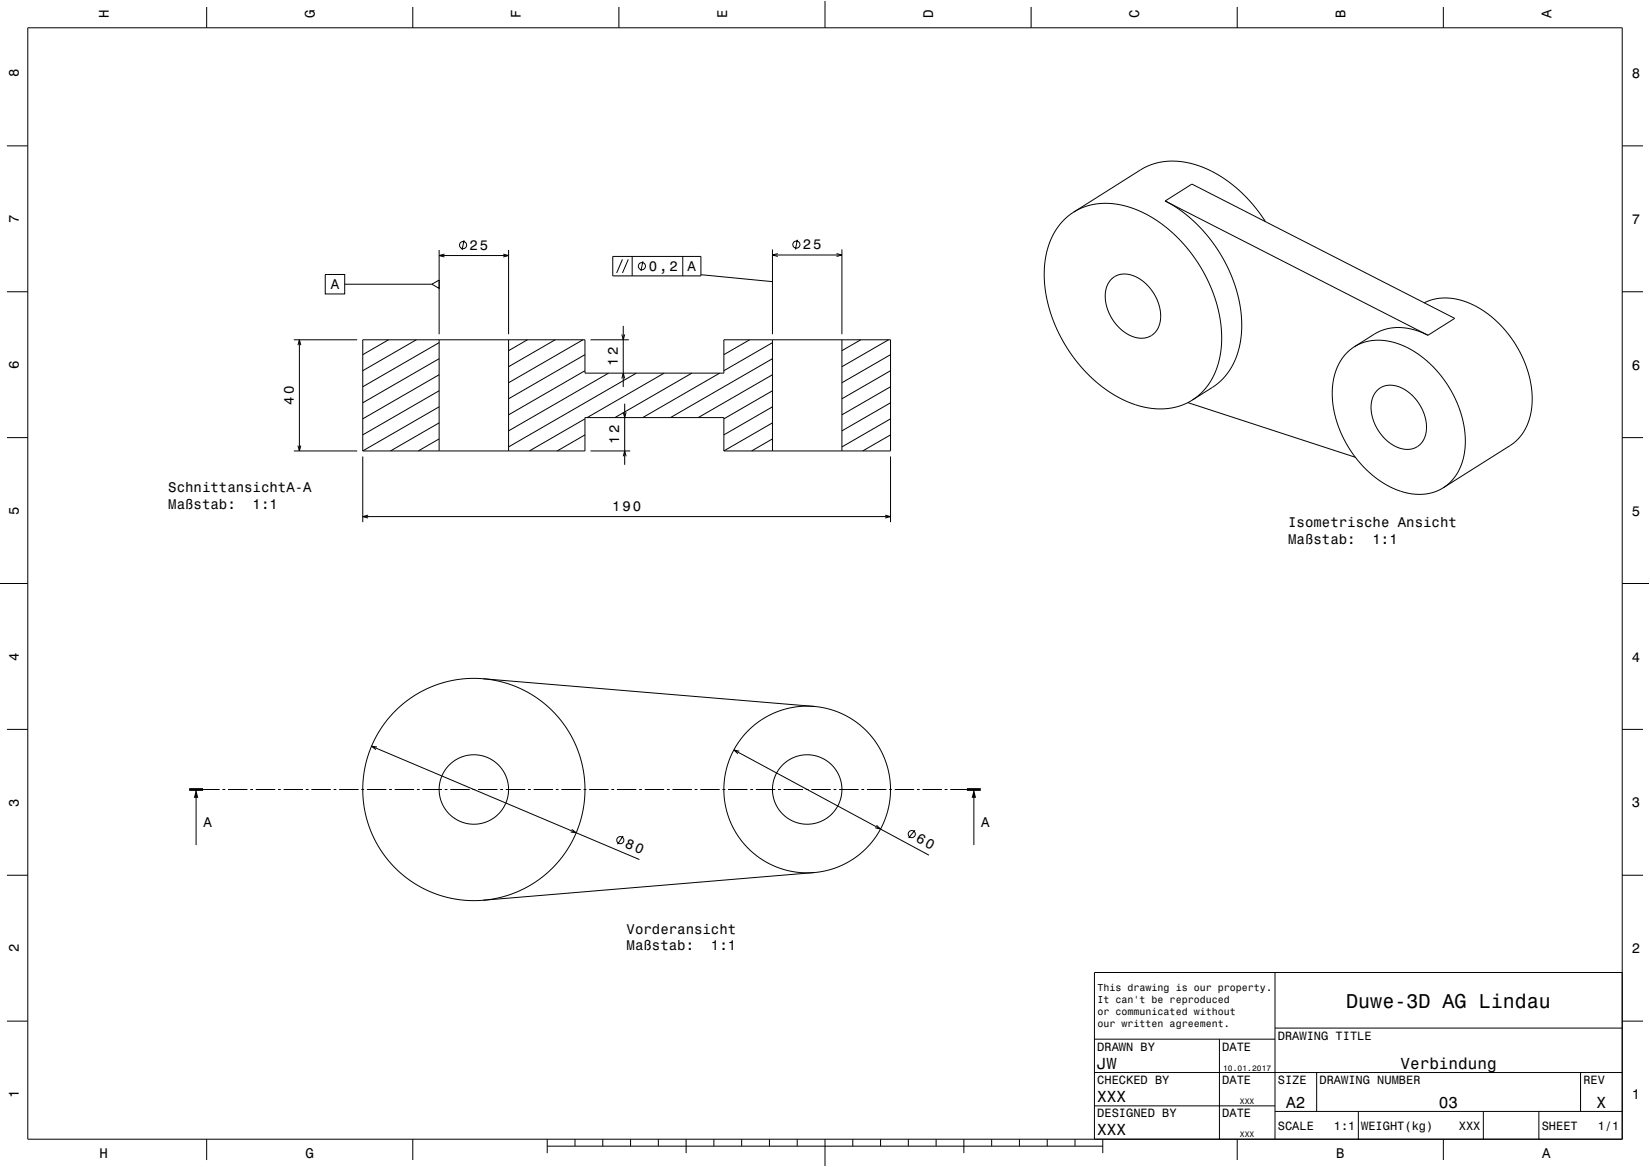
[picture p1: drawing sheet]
<svg xmlns="http://www.w3.org/2000/svg" width="594mm" height="420mm" viewBox="0 0 594 420" stroke-linecap="round" stroke-linejoin="round" font-family="sans-serif">
<g fill="none" stroke="#000" stroke-width=".36">
<path d="M10 10h574v400h-574zM74.4 2.5v7.5M148.6 2.5v7.5M222.8 2.5v7.5M297 0v10M371.2 2.5v7.5M445.4 2.5v7.5M519.6 2.5v7.5M2.5 52.5h7.5M584 52.5h7.5M386.5 76.4l25.6-16.1 2.6-1.1 2.6-.8 3.1-.4h2.9l4.3 .6 4.5 1.3 4.7 2 4.1 2.5 4.1 3.1 4 3.9 3.6 4.1 3 4.3M386.5 76.4l2.6-1.4 2.5-.9 2.8-.7 3-.2 6.2 .6 6.4 2 6.1 3.3 5.9 4.6 5.4 5.7 4.4 6.1 3.6 6.8 2.7 7.3 1.4 7.1 .2 7.1-.9 6.4-2.1 5.5-1.5 2.5-1.8 2.3-1.9 1.8-2.3 1.7"/>
<path d="M386.5 76.4l-2.4 1.7-1.8 1.8-1.8 2.2-1.4 2.4-2.1 5.6-1 6.4 .2 7.1 1.4 7.1 2.7 7.4 3.6 6.8 4.9 6.6 5.1 5.3 6 4.6 6.3 3.3 3.2 1.2 3.4 .8 6 .5 2.7-.3 2.8-.7 2.7-1 2.2-1.2M419.5 72.3l4.9 3 4.7 3.7 4.4 4.5 4 5.1 3.3 5.3 2.7 5.8 1.9 5.8 1.3 6.2 .3 5.6-.3 4.9-1.2 5-1.8 4.4-2.3 3.4-2.6 2.7-9.6 6.3M419.5 72.3l9.6-6 94.6 48.3-9.6 6.1M419.5 72.3l94.6 48.4M117.1 98.8h7v7h-7zM158.1 90v30.3M158.1 92h25M160 91.5l-1.9 .5 1.9 .5M167.1 86.5l-.7 3.5M181.2 91.5l1.9 .5-1.9 .5M183.1 90v30.3M220.6 92.3h31.7v7h-31.7z"/>
<path d="M224.1 93.3l-2.1 4.9M226.2 93.3l-2.1 4.9M227.6 92.3v7M231.4 94l-.7 3.5M245.8 92.3v7M252.3 98.9l25.8 2.5M278.1 89.8v30.5M278.1 91.8h25M280 91.3l-1.9 .5 1.9 .5M287.1 86.3l-.7 3.5M301.2 91.3l1.9 .5-1.9 .5M303.1 89.8v30.5"/>
<path d="M2.5 105h7.5M124.1 102.3h31.4M155.5 102.3l2.6-1.5v3zM224.4 117.3v22M400.1 100.5l1.5-1.1 1.5-.6 1.9-.2 2.1 .3 2 .8 2.1 1.3 1.8 1.6 1.8 2.1 2.2 4.4 .6 2.3 .2 2.3-.1 1.9-.6 2-.9 1.6-1.4 1.3-1.5 .9-1.8 .3-1.7-.1-1.8-.4-3.7-2.1-3.2-3.3-2.3-4.2-.9-4.1v-2.2l.4-1.8 .7-1.6zM512.7 109l2.8-1.1 2.9-.6h3l2.9 .4 3.2 .9 3 1.2 3.3 1.9 3 2.2 5.2 5.1 2.3 3 2.2 3.6 1.8 3.5 1.5 3.9 1 3.7 .6 3.9 .1 5.1-.8 4.8-1.7 4.1-2.2 3.1-3 2.6-24.2 15.2M584 105h7.5M105.8 122.3h22.8M107.3 124.2l.5-1.9 .5 1.9M107.8 122.3v40M139.9 122.3l-9.3 5.3M149.9 122.3l-19.3 11.1"/>
<path d="M158.1 134.9l-27.5 15.8M158.1 129.1l-27.5 15.9M158.1 123.3l-27.5 15.9M158.1 122.3v40M183.1 122.3v40M189.9 122.3l-6.8 3.9M199.9 122.3l-16.8 9.7M209.9 122.3l-26.8 15.5M210.6 133.4l-27.5 15.9M210.6 127.6l-27.5 15.9M212.6 122.3h13.8M219.1 134.3l-36 20.8"/>
<path d="M223.9 136.2l.5-1.9 .5 1.9M223.9 120.4l.5 1.9 .5-1.9M229.1 134.3l-46 26.5M239.1 134.3l-27.7 16M249.1 134.3l-27.7 16M259.1 134.3l-27.7 16M269.9 122.3l-9.3 5.3M278.1 134.9l-26.7 15.4M278.1 129.1l-36.7 21.2M278.1 123.3l-17.5 10.1M278.1 122.3v40M303.1 122.3v40"/>
<path d="M309.9 122.3l-6.8 3.9M319.9 122.3l-16.8 9.7M320.6 139.2l-17.5 10.1M320.6 133.4l-17.5 10.1M320.6 127.6l-17.5 10.2M487.5 124.8l-3.2 2.8-2.3 3.4-1.6 4.2-.8 5 .2 5.1 1.1 5.3 2 5.5 2.8 5.2 3.5 4.9 3.7 3.8 4.5 3.5 4.9 2.6 4.5 1.4 4.7 .4 4.3-.7 3.8-1.7M487.5 124.8l3.8-1.7 4.1-.7 4.5 .4 4.8 1.4 4.8 2.6 4.5 3.4 3.9 4 3.5 4.8 2.8 5.1 2 5.5 1.1 5.5 .2 5.3-.8 4.8-1.5 4.1-2.5 3.6-3.1 2.6M514.1 120.7l-3.4-1.5-3.6-1-3.3-.3-3.2 .2-2.3 .5-2.3 .9-8.5 5.3M2.5 157.5h7.5M158.1 158l-7.5 4.3M158.1 152.2l-17.5 10.1M158.1 146.4l-27.5 15.9"/>
<path d="M158.1 140.6l-27.5 15.9M210.6 156.5l-10 5.8M210.6 150.7l-20 11.6M224.4 148.4l.5 1.9 .5-1.9M224.9 145.3v22M278.1 158l-7.5 4.3M278.1 152.2l-17.5 10.1M278.1 146.4l-17.5 10.1M278.1 140.6l-17.5 10.1M320.6 156.5l-10 5.8M320.6 150.7l-17.5 10.1M320.6 145l-17.5 10.1"/>
<path d="M427.6 144.9l60.3 19.7M495.8 140.5l1.4-1.1 1.6-.6 1.9-.2 2.1 .4 2.2 .8 1.7 1.1 3.5 3.4 1.3 2.1 1.2 2.5 .6 2.3 .2 2.3-.1 2.2-.5 1.7-.9 1.6-1.3 1.5-1.4 .7-1.6 .5h-1.9l-1.7-.4-3.8-1.9-3.2-3.2-2.4-4.1-1.1-4.4v-2.2l.4-2 .8-1.7zM584 157.5h7.5M105.8 162.3h22.8M107.3 160.4l.5 1.9 .5-1.9M130.6 162.3h80v-12h50v12M130.6 162.3v-40h80v12h50v-12h60v40h-60M130.6 164.3v23.6M212.6 162.3h14.3M224.4 164.2l.5-1.9 .5 1.9M320.6 164.3v23.6M130.6 185.9h190"/>
<path d="M132.5 185.4l-1.9 .5 1.9 .5M318.7 185.4l1.9 .5-1.9 .5M0 210h10M584 210h10M173.9 244.3l119.2 9.9M2.5 262.5h7.5M133.7 268.6l96.5 40.7M135.7 268.8l-2-.2 1.6 1.2M264.2 269.9l70.2 37.9M266.1 270.4l-1.9-.5 1.4 1.4M584 262.5h7.5M70.6 284.1v20"/>
<path d="M73.1 284.1h6M80.1 284.1h1M82.1 284.1h7M90.1 284.1h1M92.1 284.1h7M100.1 284.1h1M102.1 284.1h7M110.1 284.1h1M112.1 284.1h7M120.1 284.1h1M122.1 284.1h7M130.1 284.1h1"/>
<path d="M132.1 284.1h7M140.1 284.1h1M142.1 284.1h7M150.1 284.1h1M152.1 284.1h7M160.1 284.1h1M162.1 284.1h7M170.1 284.1h1M172.1 284.1h7M180.1 284.1h1M182.1 284.1h7M190.1 284.1h1"/>
<path d="M192.1 284.1h7M200.1 284.1h1M202.1 284.1h7M205.9 298.5l1.5 1.2-1.9-.3M210.1 284.1h1M212.1 284.1h7M220.1 284.1h1M222.1 284.1h7M230.1 284.1h1M232.1 284.1h7M240.1 284.1h1M242.1 284.1h7"/>
<path d="M250.1 284.1h1M252.1 284.1h7M260.1 284.1h1M262.1 284.1h7M270.1 284.1h1M272.1 284.1h7M280.1 284.1h1M282.1 284.1h7M290.1 284.1h1M292.1 284.1h7M300.1 284.1h1M302.1 284.1h7"/>
<path d="M310.1 284.1h1M312.1 284.1h7M315.5 297l1.5 1.4-2-.5M320.1 284.1h1M322.1 284.1h7M329.4 298.8l-2.3 2.8M330.1 284.1h1M332.1 284.1h7M340.1 284.1h1M342.1 284.1h6M350.6 284.1v20M2.5 315h7.5"/>
<path d="M224.3 300.9l-2 2.9M293.1 314l-119.2 10M584 315h7.5M459 350v60M584 350h-190v60M2.5 367.5h7.5M394 374h65M439 374v36M459 370h125M584 367.5h7.5M394 398h65M394 386h190"/>
<path d="M474 386v14M569 386v14M74.4 410v7.5M148.6 410v7.5M197 412.5h200M197 410v5M207 410v2.5M217 410v2.5M227 410v2.5M237 410v2.5M247 410v5M257 410v2.5"/>
<path d="M267 410v2.5M277 410v2.5M287 410v2.5M297 410v10M307 410v2.5M317 410v2.5M327 410v2.5M337 410v2.5M347 410v5M357 410v2.5M367 410v2.5M377 410v2.5"/>
<path d="M387 410v2.5M397 410v5M445.4 410v7.5M459 400h125M489 400v10M519.6 410v7.5M534 400v10M554 400v10"/>
<circle cx="166.7" cy="88.2" r="1.28"/>
<circle cx="231.1" cy="95.8" r="1.28"/>
<circle cx="286.7" cy="88" r="1.28"/>
<circle cx="170.6" cy="284.1" r="12.5"/>
<circle cx="170.6" cy="284.1" r="40"/>
<circle cx="290.6" cy="284.1" r="12.5"/>
<circle cx="290.6" cy="284.1" r="30"/>
<circle cx="223.3" cy="302.4" r="1.28"/>
<circle cx="328.2" cy="300.2" r="1.28"/>
</g>
<path d="M68.1 284.1h5M348.1 284.1h5" fill="none" stroke="#000" stroke-width="1" stroke-linecap="butt"/>
<g fill="#000">
<path d="M70.6 284.1l.8 3h-1.6z" fill-rule="evenodd"/>
<path d="M350.6 284.1l.8 3h-1.6z" fill-rule="evenodd"/>
</g>
<path d="M0 0h594v420h-594" fill="none" stroke="#fff" stroke-width=".36"/>
<text font-size="7.2" x="484.6" y="362.6">Duwe-3D AG Lindau</text>
<g font-size="5.8">
<text x="395" y="384.6">JW</text>
<text x="504.2" y="384.6">Verbindung</text>
<text x="395" y="396.6">XXX</text>
<text x="463" y="398.6">A2</text>
<text x="518" y="398.6">03</text>
<text x="574.8" y="398.6">X</text>
<text x="395" y="408.6">XXX</text>
</g>
<g font-size="5">
<text x="39.1" y="6.5" transform="rotate(-90 39.1 6.5)">H</text>
<text x="113.3" y="6.5" transform="rotate(-90 113.3 6.5)">G</text>
<text x="187.5" y="6.5" transform="rotate(-90 187.5 6.5)">F</text>
<text x="261.7" y="6.5" transform="rotate(-90 261.7 6.5)">E</text>
<text x="335.9" y="6.5" transform="rotate(-90 335.9 6.5)">D</text>
<text x="410.1" y="6.5" transform="rotate(-90 410.1 6.5)">C</text>
<text x="484.3" y="6.5" transform="rotate(-90 484.3 6.5)">B</text>
<text x="558.5" y="6.5" transform="rotate(-90 558.5 6.5)">A</text>
<text x="6.8" y="27.8" transform="rotate(-90 6.8 27.8)">8</text>
<text x="587.5" y="28.1">8</text>
<text x="6.8" y="80.3" transform="rotate(-90 6.8 80.3)">7</text>
<text x="587.5" y="80.6">7</text>
<text x="169" y="90">25</text>
<text x="289" y="89.8">25</text>
<text x="233.5" y="97.5">0,2</text>
<text x="247.5" y="97.5">A</text>
<text x="119.1" y="104">A</text>
<text x="222.4" y="131.7" transform="rotate(-90 222.4 131.7)">12</text>
<text x="6.8" y="132.8" transform="rotate(-90 6.8 132.8)">6</text>
<text x="587.5" y="133.1">6</text>
<text x="105.8" y="145.7" transform="rotate(-90 105.8 145.7)">40</text>
<text x="222.9" y="159.7" transform="rotate(-90 222.9 159.7)">12</text>
<text x="60.6" y="177.1">SchnittansichtA-A</text>
<text x="6.8" y="185.3" transform="rotate(-90 6.8 185.3)">5</text>
<text x="60.6" y="183.2">Maßstab:</text>
<text x="91" y="183.2">1:1</text>
<text x="220.3" y="183.9">190</text>
<text x="587.5" y="185.6">5</text>
<text x="463.8" y="189.8">Isometrische Ansicht</text>
<text x="463.8" y="195.8">Maßstab:</text>
<text x="494.1" y="195.8">1:1</text>
<text x="6.8" y="237.8" transform="rotate(-90 6.8 237.8)">4</text>
<text x="587.5" y="238.1">4</text>
<text x="6.8" y="290.3" transform="rotate(-90 6.8 290.3)">3</text>
<text x="587.5" y="290.6">3</text>
<text x="73.2" y="297.5">A</text>
<text x="353.2" y="297.5">A</text>
<text x="224.7" y="304.9" transform="rotate(23 224.7 304.9)">80</text>
<text x="329.4" y="302.8" transform="rotate(28 329.4 302.8)">60</text>
<text x="225.6" y="336">Vorderansicht</text>
<text x="6.8" y="342.8" transform="rotate(-90 6.8 342.8)">2</text>
<text x="225.6" y="342">Maßstab:</text>
<text x="255.9" y="342">1:1</text>
<text x="587.5" y="343.1">2</text>
<text x="6.8" y="395.3" transform="rotate(-90 6.8 395.3)">1</text>
<text x="587.5" y="395.6">1</text>
<text x="35.8" y="416.8">H</text>
<text x="110" y="416.8">G</text>
<text x="481" y="416.8">B</text>
<text x="555.2" y="416.8">A</text>
</g>
<g font-size="4.3">
<text x="460" y="374.2">DRAWING TITLE</text>
<text x="395" y="378.2">DRAWN BY</text>
<text x="440" y="378.2">DATE</text>
<text x="395" y="390.2">CHECKED BY</text>
<text x="440" y="390.2">DATE</text>
<text x="460" y="390.2">SIZE</text>
<text x="475" y="390.2">DRAWING NUMBER</text>
<text x="570" y="390.2">REV</text>
<text x="395" y="402.2">DESIGNED BY</text>
<text x="440" y="402.2">DATE</text>
<text x="460" y="406.6">SCALE</text>
<text x="480.2" y="406.6">1:1</text>
<text x="490" y="406.6">WEIGHT(kg)</text>
<text x="525.2" y="406.6">XXX</text>
<text x="555" y="406.6">SHEET</text>
<text x="575.2" y="406.6">1/1</text>
</g>
<g font-size="3.6">
<text x="395.1" y="356.8">This drawing is our property.</text>
<text x="395.1" y="361.2">It can't be reproduced</text>
<text x="395.1" y="365.5">or communicated without</text>
<text x="395.1" y="369.8">our written agreement.</text>
</g>
<g font-size="2.9">
<text x="440.3" y="385.3">10.01.2017</text>
<text x="446.4" y="397.3">XXX</text>
<text x="446.4" y="409.3">XXX</text>
</g>
</svg>
